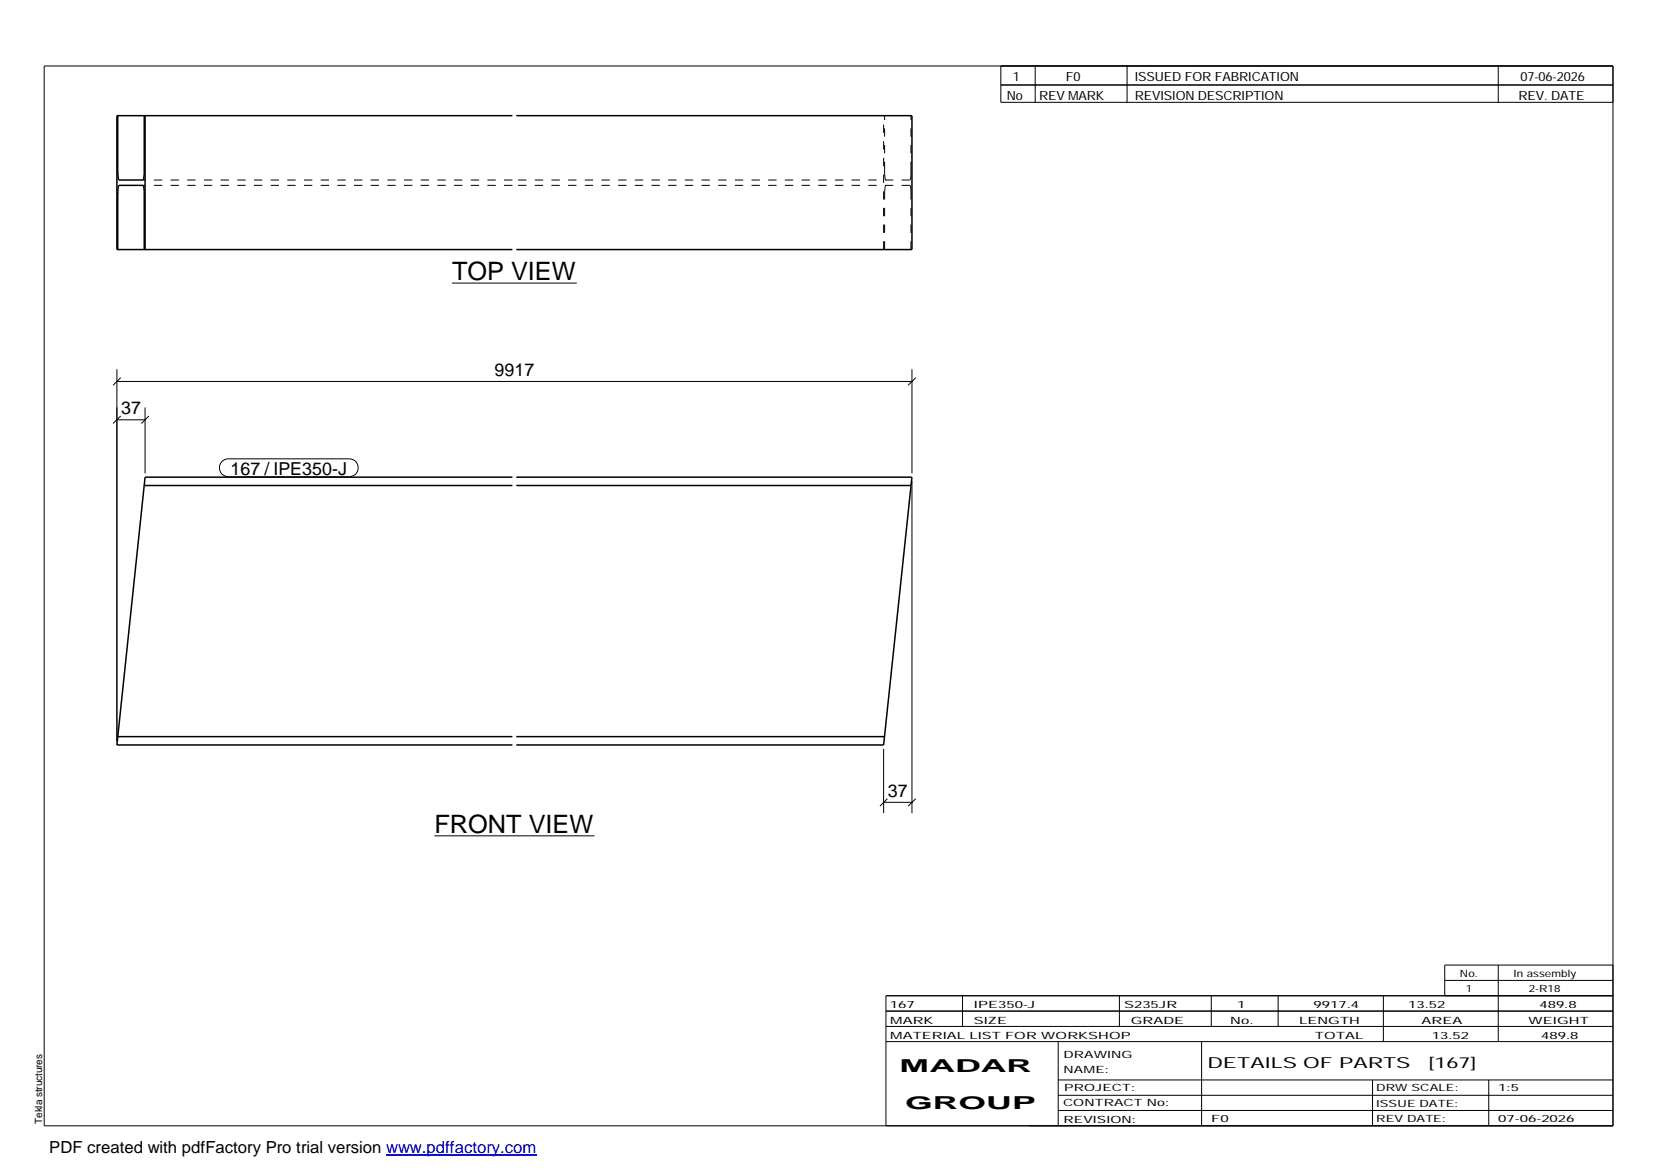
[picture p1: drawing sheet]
<svg xmlns="http://www.w3.org/2000/svg" width="420mm" height="297mm" viewBox="0 0 420 297" stroke-linecap="round" stroke-linejoin="round" font-family="sans-serif">
<path d="M29.9 29.4v13.8l.3 2.5h6.2v-.2l.2-1.4v-14.7M36.8 29.4v34M130.1 29.4h-100.4v34h100.4M131.1 29.4h100.4v34h-100.4M29.9 63.4v-13.8l.3-2.5h6.2v.1l.2 1.4v14.8M36.6 123.3h93.5M130.1 121.1h-93.3l-7.1 68h100.4M131.1 121.1h100.4l-.2 2.2M131.1 123.3h100.2M231.3 123.3l-7 65.8h-93.2M29.9 187h100.2M131.1 187h93.5" fill="none" stroke="#000" stroke-width=".38"/>
<g fill="none" stroke="#000" stroke-width=".25" stroke-dasharray="2.1 2.1" stroke-linecap="butt">
<path d="M130.1 45.7h-93.7M130.1 47.1h-93.7M224.6 43.2v-13.8M224.6 43.2v.9M224.6 44.1l.1 .8M224.6 48.6v1M224.7 44.9v.6M224.7 47.8l-.1 .8M224.7 45.5l.1 .2M224.7 47.2v.6M224.8 47.1l-.1 .1M231 45.7h-99.9"/>
<path d="M231 47.1h-99.9M231 45.7l.1-.2M231.1 45.5l.1-.6M231.1 47.2l-.1-.1M231.2 44.9l.1-.8M231.2 47.8l-.1-.6M231.3 43.2v-13.8M231.3 44.1v-.9M231.3 49.6v-1M231.3 48.6l-.1-.8M224.3 63.4v-34M224.6 63.4v-13.8"/>
<path d="M231.3 63.4v-13.8M224.6 186.8v.2"/>
</g>
<g fill="none" stroke="#000" stroke-width=".25">
<path d="M11.2 16.7h398.3v269.1h-398.3zM254.1 16.7v9.3h155.4M262.8 16.7v9.3M286.1 16.7v9.3M380.4 16.7v9.3M254.1 21.6h155.4M114.8 71.9h31.6M29.7 96.8h201.8M29.7 93.8v94.4M30.6 95.9l-1.9 1.9M231.5 93.8v26.4M232.5 95.9l-2 1.9"/>
<path d="M29.7 106.6h7.1M30.6 105.6l-1.9 1.9M36.8 103.4v16.8M37.8 105.6l-1.9 1.9M56.3 117.1l.8-.4 .9-.2h30.6a2.29 2.29 0 0 1 2.3 2.3 2.29 2.29 0 0 1-2.3 2.3h-30.6a2.33 2.33 0 0 1-2.1-1.5 2.33 2.33 0 0 1 .4-2.5zM231.5 122.1v84.3M224.3 190.1v16.3M110.3 212.2h40.6M224.3 203.7h7.2M225.3 202.8l-1.9 1.9M232.5 202.8l-2 1.9M224.9 256.7h184.6"/>
<path d="M244.3 252.8v7.8M284.2 252.8v7.8M307.5 252.8v7.8M324.5 252.8v7.8M351.2 252.8v11.6M366.8 248.9h42.7M380.4 245v19.4M409.5 245h-42.7v7.8M409.5 252.8h-184.6v33M224.9 264.4h184.6M224.9 260.6h184.6M268.6 264.4v21.4"/>
<path d="M268.6 274.2h140.9M268.6 278.1h140.9M305.1 264.4v21.4M348.4 274.2v11.6M378 274.2v11.6M268.6 281.9h140.9"/>
</g>
<path d="M98 293.3h38.2" fill="none" stroke="#00f" stroke-width=".3"/>
<g font-size="6.4">
<text x="114.8" y="71.1">TOP VIEW</text>
<text x="110.3" y="211.5">FRONT VIEW</text>
</g>
<g font-size="4.5">
<text x="125.6" y="95.4">9917</text>
<text x="30.7" y="105.1">37</text>
<text x="58.5" y="120.5">167 / IPE350-J</text>
<text x="225.4" y="202.3">37</text>
<text x="228.4" y="272.3">MADAR</text>
<text x="229.8" y="281.6">GROUP</text>
</g>
<text font-size="4.2" x="12.5" y="292.7">PDF created with pdfFactory Pro trial version www.pdffactory.com</text>
<g font-size="3.9">
<text x="306.5" y="271.3">DETAILS OF PARTS</text>
<text x="362.7" y="271.3">[167]</text>
</g>
<g font-size="3.2">
<text x="257.1" y="20.5">1</text>
<text x="270.6" y="20.5">F0</text>
<text x="288.1" y="20.5">ISSUED FOR FABRICATION</text>
<text x="386" y="20.5">07-06-2026</text>
<text x="255.6" y="25.5">No</text>
<text x="263.8" y="25.5">REV MARK</text>
<text x="288.1" y="25.5">REVISION DESCRIPTION</text>
<text x="385.5" y="25.5">REV. DATE</text>
</g>
<g font-size="2.5">
<text x="370.6" y="247.9">No.</text>
<text x="372.1" y="251.8">1</text>
<text x="384.3" y="247.9">In assembly</text>
<text x="388.1" y="251.8">2-R18</text>
<text x="225.9" y="255.9">167</text>
<text x="247.3" y="255.9">IPE350-J</text>
<text x="285.4" y="255.9">S235JR</text>
<text x="314.1" y="255.9">1</text>
<text x="333.5" y="255.9">9917.4</text>
<text x="357.5" y="255.9">13.52</text>
<text x="390.8" y="255.9">489.8</text>
<text x="226" y="263.7">MATERIAL LIST FOR WORKSHOP</text>
<text x="226" y="259.9">MARK</text>
<text x="247.2" y="259.9">SIZE</text>
<text x="287.1" y="259.9">GRADE</text>
<text x="312.3" y="259.9">No.</text>
<text x="329.8" y="259.9">LENGTH</text>
<text x="333.8" y="263.7">TOTAL</text>
<text x="360.9" y="259.9">AREA</text>
<text x="363.5" y="263.7">13.52</text>
<text x="388.1" y="259.9">WEIGHT</text>
<text x="391.3" y="263.7">489.8</text>
<text x="270" y="268.5">DRAWING</text>
<text x="270" y="272.5">NAME:</text>
<text x="269.9" y="280.9">CONTRACT No:</text>
<text x="270.2" y="277">PROJECT:</text>
<text x="349.4" y="277.1">DRW SCALE:</text>
<text x="349.4" y="281">ISSUE DATE:</text>
<text x="380.4" y="277.1">1:5</text>
<text x="10.7" y="285.4" transform="rotate(-90 10.7 285.4)">Tekla structures</text>
<text x="270" y="285">REVISION:</text>
<text x="307.5" y="284.8">F0</text>
<text x="349.4" y="284.8">REV DATE:</text>
<text x="380.4" y="284.8">07-06-2026</text>
</g>
</svg>
